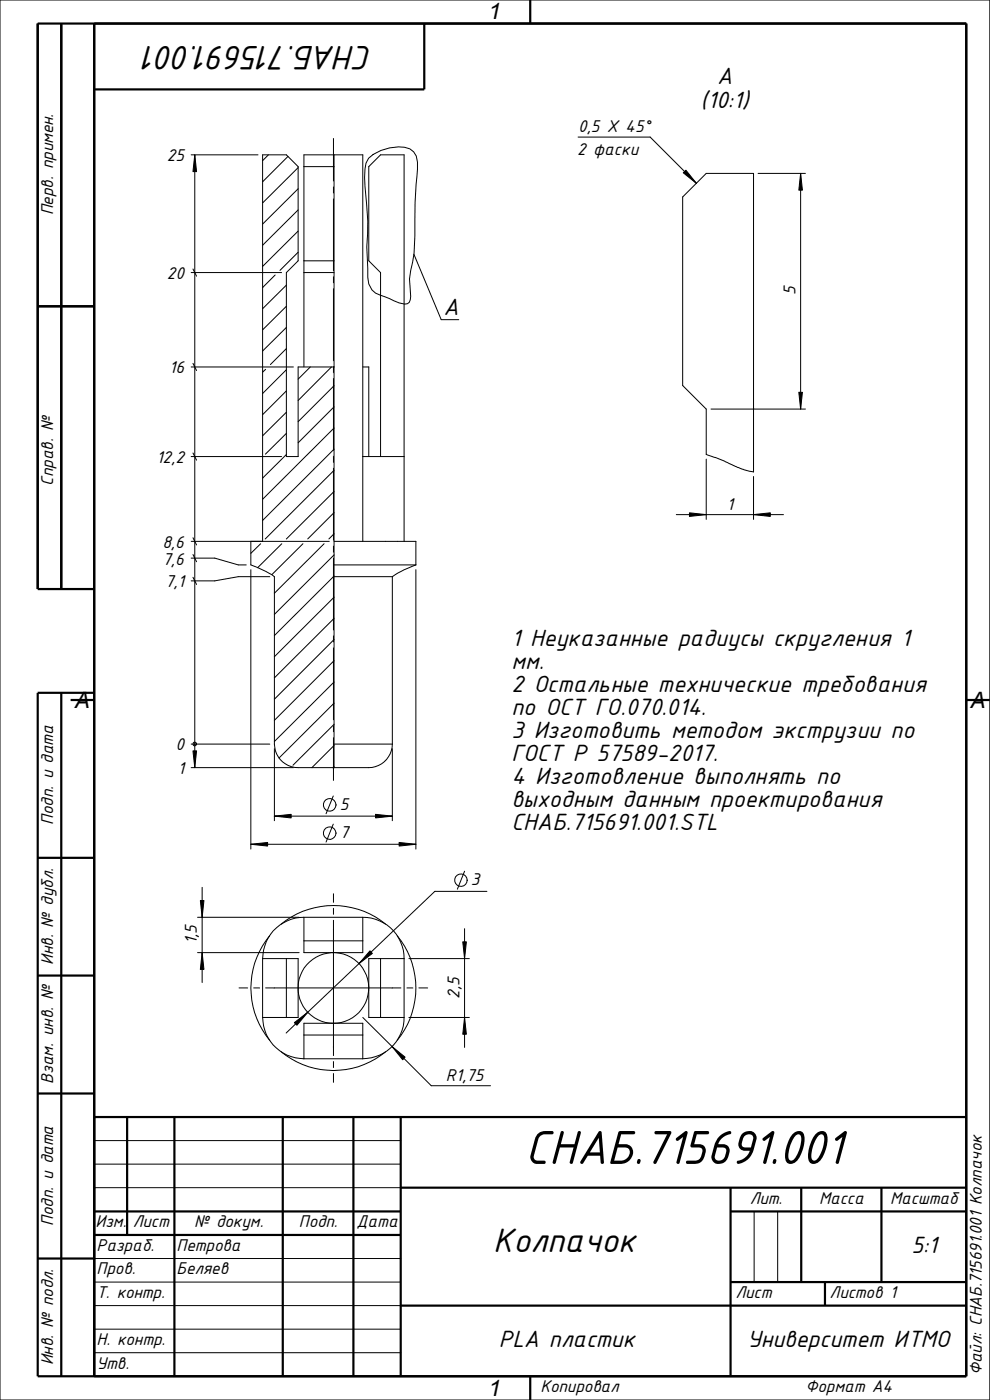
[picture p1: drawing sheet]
<svg xmlns="http://www.w3.org/2000/svg" width="210mm" height="297mm" viewBox="0 0 210 297" stroke-linecap="round" stroke-linejoin="round" font-family="sans-serif">
<g fill="none" stroke="#000" stroke-width=".21">
<path d="M0 0h210v297h-210zM40.6 32.9h14.1M41.3 32.9v130M56.9 32.9l-1.2 1.2M61.1 33.2l-5.4 5.4M63.2 35.6l-7.5 7.5M64.5 35.3h6.4M70.7 29.4v9M70.7 39.7v1.2M70.9 32.9v130M78.2 33.6a9.3 9.3 0 0 1 8.8-2l.8 .6 .5 .9a17 17 0 0 1 0 6.1l-.2 3.8a80.3 80.3 0 0 1-.6 12.5l-.6 3.7 .2 3.7a1.25 1.25 0 0 1-1.2 1.6l-1.2-.2-3.1-1.4a4.1 4.1 0 0 1-3.6-4.1l-.2-6.4a54.3 54.3 0 0 0-.4-12.9v-3.6l.2-1.3zM122.6 29.1h15.3l9.8 9.8"/>
<path d="M160.8 36.8h10.1M169.8 36.8v50M40.6 57.8h19.1M40.9 57.1l.8 1.5M58.4 58.3l-2.7 2.7M63.2 40l-7.5 7.5M63.2 44.5l-7.5 7.5M63.2 49l-7.5 7.5M63.2 53.5l-3.8 3.9M64.5 55.3h6.4M64.5 57.8h6.4M70.7 42.2v15.2"/>
<path d="M70.7 58.7v1.3M87.8 53.9l5.8 13.9h3.7M144.8 41.8l5-5h10.1v63.3l-2.5-.6-3.7-1.7-3.9-1.4v-9.6l-5-5zM40.6 77.9h21.6M40.9 77.1l.8 1.5M56.3 78.4l-.6 .6M60.7 60.5l-5 5M60.7 65l-5 5M60.7 69.5l-5 5M60.7 78.4l-5 5.1M60.7 74l-3.3 3.3M64.5 77.9v-45h12.5v82"/>
<path d="M65.8 77.9l-2.6 2.5M70.3 77.9l-7.1 7.1M70.7 61.3v15.2M70.7 77.8v1.2M70.9 77.9h-7.7v19h-2.5v-39.1l2.5-2.5v-20l-2.5-2.4h-5v82M77 77.9h1.2v19M40.6 96.9h19.1M40.9 96.1l.8 1.5M60.7 82.9l-5 5.1M60.7 87.5l-5 5M60.7 91.9l-4.4 4.5M60.7 96.4l-5 5"/>
<path d="M70.7 80.3v15.2M70.7 96.8v1.3M70.7 99.4v15.2M70.9 81.8l-7.7 7.7M70.9 86.3l-7.7 7.6M70.9 90.8l-15.2 15.1M70.9 95.3l-15.2 15.1M70.9 99.8l-14.6 14.5M77 96.9h8.7M80.7 96.9v-39.1l-2.5-2.5v-20l2.5-2.4h5v82M149.8 97.4v12.8M150.8 86.8h20.1"/>
<path d="M40.6 114.9h29.2M40.6 118.4h5l4.9 1.4h1.7M40.9 114.1l.8 1.5M40.9 117.6l.8 1.6M53.2 114.9v4.9l3.2 1.4 1.8 1.1v35.6a5 5 0 0 0 5 5h7.7M55.3 115.4l-2.1 2M59.8 115.4l-5.1 5M64.3 115.4l-6.6 6.5M68.7 115.4l-10.5 10.5M70.7 115.9v1.2M70.7 118.4v15.2M70.9 117.7l-12.7 12.6"/>
<path d="M70.9 104.3l-10.2 10M70.9 108.8l-5.6 5.5M70.9 113.2l-1.1 1.1M70.9 119.8h17.3M70.9 114.9h17.3v4.9M88.2 119.8l-2.5 1.1-2.5 1.4M143.5 109.2h22.7M159.9 101.1v9.1M40.9 122.5l.8 1.5M53.2 120.9v59.2M57.2 122.3h-6.7l-4.9 .9h-5M70.7 134.9v1.3"/>
<path d="M70.7 137.5v15.2M70.9 122.2l-12.7 12.6M70.9 126.7l-12.7 12.6M70.9 131.2l-12.7 12.6M70.9 135.7l-12.7 12.6M70.9 122.3h12.3M83.2 122.3v35.6M88.2 120.9v59.2M40.6 157.9h16.6M41.3 157.9h.1M58.2 158.8v15.3M70.7 154v1.2"/>
<path d="M70.7 156.5v9.1M70.9 140.2l-12.7 12.6M70.9 144.7l-12.7 12.6M70.9 149.2l-11.7 11.6M70.9 153.7l-8.8 8.6M70.9 158.2l-4.7 4.7M70.9 157.9h12.3M83.2 157.9a5.2 5.2 0 0 1-5.9 5h-6.4M83.2 158.8v15.3M40.6 162.9h21.6M53.2 179.1h35M58.2 173.1h25"/>
<path d="M70.7 168.9l-1.5 3.7M70.7 174.8l-1.5 3.8M70.9 162.6l-.2 .3M41.9 194.6h21.6M42.9 188.3v20.1M57.2 198.5a17.4 17.4 0 0 0 0 22.2M59.6 196a17.5 17.5 0 0 1 22.2 0M64.5 194.6a8.8 8.8 0 0 0-8.8 8.8M64.5 199.6h12.5M64.5 194.6h12.5M64.5 194.6v7.5h12.5v-7.5M70.7 189.6v1.8"/>
<path d="M70.7 192.7v1.3M70.7 195.2v28.7M77 194.6a8.7 8.7 0 0 1 8.7 8.8M84.3 198.5a17.5 17.5 0 0 1 0 22.2M98.6 197v25.2M98.6 184.8l-1.6 3.8M103.3 189.1h-11.1l-31.5 30.1M41.9 202.1h21.6M50.7 209.6h1.8M53.8 209.6h1.3M55.7 203.4h7.5v12.5h-7.5M55.7 203.4v12.5"/>
<path d="M55.7 215.9a8.8 8.8 0 0 0 8.8 8.7M56.3 209.6h28.7M60.7 203.4v12.5M64.5 219.6h12.5M77 215.9l14.5 14.4h12.6M80.7 203.4v12.5M85.7 203.4h-7.5v12.5h7.5M85.7 203.4v12.5M85.7 215.9a8.8 8.8 0 0 1-8.7 8.7M86.3 209.6h1.3M86.7 203.4h12.9M86.7 215.9h12.9"/>
<path d="M88.9 209.6h1.8M59.6 223.1a17.4 17.4 0 0 0 22.2 0M64.5 224.6v-7.5h12.5v7.5M64.5 224.6h12.5M70.7 225.2v1.3M70.7 227.8v1.8M20 252h65M20 242h65M20 247h65M160 257v15M165 257v15M20 277h65"/>
<path d="M20 267h65M20 272h65M20 282h65M20 287h65"/>
<circle cx="41.3" cy="157.8" r=".39"/>
<circle cx="69.9" cy="170.8" r="1.35"/>
<circle cx="70" cy="176.8" r="1.33"/>
<circle cx="97.8" cy="186.7" r="1.32"/>
<circle cx="70.7" cy="209.6" r="7.5"/>
</g>
<g fill="none" stroke="#000" stroke-width=".47">
<path d="M13 5v120M20 5v287M90 5v14h-70M112.5 0v5M8 65h12M20 125h-12v-120h197v287h-197v-145h12M13 147v145M15 148.5h5M205 148.5h5M8 182h12M8 207h12M8 232h12"/>
<path d="M20 237h185M27 237v25M37 237v55M60 237v55M75 237v55M85 237v55M20 257h65M85 252h120M155 257h50M155 252v40M170 252v20M187 252v20"/>
<path d="M8 267h12M20 262h65M85 277h120M155 272h50M175 272v5M112.5 292v5"/>
</g>
<g fill="#000" stroke="#000" stroke-width=".21">
<path d="M41.3 32.9l.4 3.5h-.8zM145.5 36.1l2.2 2.8-2.8-2.2zM169.8 36.8l.4 3.5h-.7zM169.5 83.2h.7l-.4 3.6zM146.3 108.8l3.5 .4-3.5 .4zM159.9 109.2l3.5-.4v.8zM40.9 159.3h.8l-.4 3.6zM53.2 179.1l3.6-.4v.8zM58.2 173.1l3.6-.3v.7zM79.7 172.8l3.5 .3-3.5 .4zM84.7 178.7l3.5 .4-3.5 .4zM42.5 191.1h.8l-.4 3.5z"/>
<path d="M42.9 202.1l.4 3.6h-.8zM62.4 217l2.9-2.2-2.3 2.7zM78.5 201.7l.5 .6-2.8 2.1zM98.2 199.8h.7l-.3 3.6zM98.6 215.9l.3 3.5h-.7zM83.2 222l2.7 2.3-.5 .5z"/>
</g>
<text font-size="10.8" x="111.3" y="246.9">СНАБ.715691.001</text>
<g font-size="7.7">
<text x="79" y="9.7" transform="rotate(-180 79 9.7)">СНАБ.715691.001</text>
<text x="104.6" y="265.6">Колпачок</text>
</g>
<g font-size="5.4">
<text x="152.1" y="17.9">А</text>
<text x="148.6" y="22.8">(10:1)</text>
<text x="94.1" y="66.8">А</text>
<text x="108.5" y="136.9">1 Неуказанные радиусы скругления 1</text>
<text x="108.5" y="141.9">мм.</text>
<text x="108.5" y="146.7">2 Остальные технические требования</text>
<text x="108.5" y="151.6">по ОСТ ГО.070.014.</text>
<text x="108.5" y="156.5">3 Изготовить методом экструзии по</text>
<text x="108.5" y="161.5">ГОСТ Р 57589-2017.</text>
<text x="108.5" y="166.3">4 Изготовление выполнять по</text>
<text x="108.5" y="171.2">выходным данным проектирования</text>
<text x="108.5" y="176.1">СНАБ.715691.001.STL</text>
<text x="193.3" y="265.7">5:1</text>
<text x="105.8" y="285.7">PLA пластик</text>
<text x="158.5" y="285.7">Университет ИТМО</text>
</g>
<g font-size="4.8">
<text x="103.6" y="4.1">1</text>
<text x="15.9" y="150.1">A</text>
<text x="205.9" y="150.1">A</text>
<text x="103.6" y="296.1">1</text>
</g>
<g font-size="3.9">
<text x="122.6" y="28.1">0,5 X 45°</text>
<text x="35.4" y="34.2">25</text>
<text x="122.4" y="32.9">2 фаски</text>
<text x="11.3" y="45.7" transform="rotate(-90 11.3 45.7)">Перв. примен.</text>
<text x="35.4" y="59.2">20</text>
<text x="168.7" y="62.7" transform="rotate(-90 168.7 62.7)">5</text>
<text x="35.9" y="79.2">16</text>
<text x="33.2" y="98.2">12,2</text>
<text x="11.3" y="103" transform="rotate(-90 11.3 103)">Справ. №</text>
<text x="154.2" y="108.2">1</text>
<text x="34.5" y="116.2">8,6</text>
<text x="34.5" y="119.8">7,6</text>
<text x="35" y="124.6">7,1</text>
<text x="37.2" y="159.2">0</text>
<text x="37.7" y="164.2">1</text>
<text x="72.1" y="171.9">5</text>
<text x="11.3" y="175" transform="rotate(-90 11.3 175)">Подп. и дата</text>
<text x="72.1" y="177.8">7</text>
<text x="99.9" y="187.8">3</text>
<text x="41.8" y="200.4" transform="rotate(-90 41.8 200.4)">1,5</text>
<text x="11.3" y="204.7" transform="rotate(-90 11.3 204.7)">Инв. № дубл.</text>
<text x="97.5" y="211.8" transform="rotate(-90 97.5 211.8)">2,5</text>
<text x="11.3" y="229.9" transform="rotate(-90 11.3 229.9)">Взам. инв. №</text>
<text x="94.6" y="229.3">R1,75</text>
<text x="159" y="255.4">Лит.</text>
<text x="173.8" y="255.4">Масса</text>
<text x="188.8" y="255.4">Масштаб</text>
<text x="11.3" y="260.1" transform="rotate(-90 11.3 260.1)">Подп. и дата</text>
<text x="20.2" y="260.4">Изм.</text>
<text x="28.2" y="260.4">Лист</text>
<text x="41.2" y="260.4">№ докум.</text>
<text x="63.4" y="260.4">Подп.</text>
<text x="75.6" y="260.4">Дата</text>
<text x="20.5" y="265.3">Разраб.</text>
<text x="37.5" y="265.3">Петрова</text>
<text x="20.5" y="270.3">Пров.</text>
<text x="20.5" y="275.3">Т. контр.</text>
<text x="37.5" y="270.3">Беляев</text>
<text x="156" y="275.3">Лист</text>
<text x="176" y="275.3">Листов 1</text>
<text x="20.5" y="285.4">Н. контр.</text>
<text x="11.3" y="289.7" transform="rotate(-90 11.3 289.7)">Инв. № подл.</text>
<text x="20.5" y="290.4">Утв.</text>
<text x="208.3" y="291.7" transform="rotate(-90 208.3 291.7)">Файл: СНАБ.715691.001 Колпачок</text>
<text x="114.6" y="295.4">Копировал</text>
<text x="170.9" y="295.4">Формат А4</text>
</g>
</svg>
